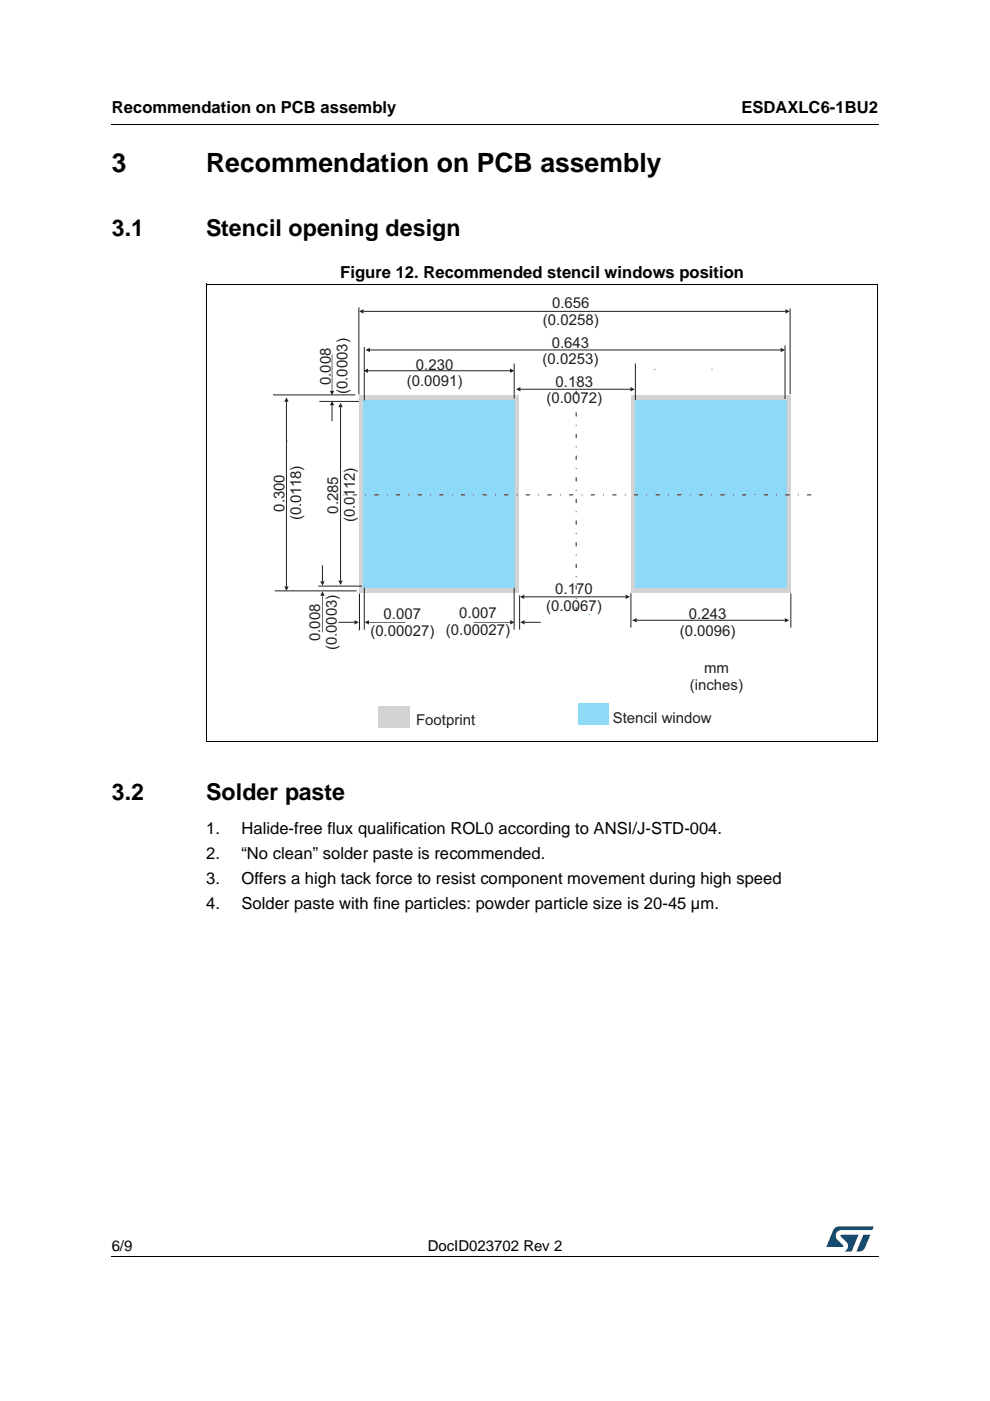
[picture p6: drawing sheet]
<svg xmlns="http://www.w3.org/2000/svg" width="210mm" height="297mm" viewBox="0 0 210 297" stroke-linecap="round" stroke-linejoin="round" font-family="sans-serif">
<path d="M23.6 26.2l.1 .2zM23.6 266.3l.1 .1z" fill="#000"/>
<path d="M23.7 26.3h162.6M23.7 266.4h162.6" fill="none" stroke="#000" stroke-width=".21"/>
<path d="M175.2 260h10v5.3h-10z" fill="#fff"/>
<g fill="#005189">
<path d="M176.9 260.5l1-.5 7.3 .1-.3 .7h-6.4a1.31 1.31 0 0 0-1.3 1.1 1.31 1.31 0 0 0 .8 1.4l.7 .7 .1 .3-3.6 .1z"/>
<path d="M183.1 261.8h1.4l-.6 1.6a2.16 2.16 0 0 1-1.3 1.9l-1-.1z"/>
<path d="M178.3 261.8l3.7 .1-1.4 3.3-1.5 .1a1.43 1.43 0 0 0 .6-1.7l-1.4-1.4z"/>
</g>
<path d="M57.8 63h114.3v91.4h-114.3z" fill="#fff"/>
<path d="M138.7 78.3h.1M150.8 78.3h.1M60.8 93.5h.1M124.8 130.3h.1" fill="none" stroke="#00f" stroke-width=".21"/>
<path d="M124.8 130.3h.1" fill="none" stroke="#000" stroke-width=".21"/>
<path d="M76.1 65.2v18.4M78 78.6h30.2M167.5 65.4v18.2M57.9 83.7h17.4M67.7 85.1h9.3M58.2 125.3h17.4" fill="none" stroke="#231f20" stroke-width=".21"/>
<g fill="#231f20">
<path d="M77.1 78.6l.9-.5v1z"/>
<path d="M108.1 78.1l1 .5-1 .5z"/>
</g>
<path d="M77.1 66h89.4" fill="none" stroke="#231f20" stroke-width=".21"/>
<g fill="#231f20">
<path d="M76.2 66l.9-.4v.9z"/>
<path d="M166.5 65.6l1 .4-1 .5z"/>
</g>
<path d="M78.4 74.2h87.1" fill="none" stroke="#231f20" stroke-width=".21"/>
<g fill="#231f20">
<path d="M77.5 74.2l.9-.5v1z"/>
<path d="M165.5 73.7l.9 .5-.9 .5z"/>
</g>
<path d="M110.3 82.5h23.4" fill="none" stroke="#231f20" stroke-width=".21"/>
<g fill="#231f20">
<path d="M133.7 82.1l.9 .4-.9 .5z"/>
<path d="M109.4 82.5l.9-.4v.9z"/>
</g>
<path d="M111.1 126.5h21.6" fill="none" stroke="#231f20" stroke-width=".21"/>
<g fill="#231f20">
<path d="M132.6 126.1l1 .4-1 .5z"/>
<path d="M110.2 126.5l1-.4v.9z"/>
</g>
<path d="M60.7 85.2v39.2" fill="none" stroke="#231f20" stroke-width=".21"/>
<g fill="#231f20">
<path d="M60.7 84.3l.5 .9h-.9z"/>
<path d="M60.3 124.3h.9l-.5 1z"/>
</g>
<path d="M72.2 86.3v36.8" fill="none" stroke="#231f20" stroke-width=".21"/>
<g fill="#231f20">
<path d="M72.2 85.4l.5 .9h-1z"/>
<path d="M71.7 123.1h1l-.5 .9z"/>
</g>
<path d="M80.3 149.6h6.6v4.6h-6.6z" fill="#d1d3d4"/>
<path d="M122.6 149h6.3v4.6h-6.3z" fill="#8ed8f8"/>
<g fill="#d1d3d4">
<path d="M76.2 83.9h33.9v41.9h-33.9z"/>
<path d="M133.8 83.9h33.9v41.9h-33.9z"/>
</g>
<g fill="#8ed8f8">
<path d="M77.1 85h32.1v39.7h-32.1z"/>
<path d="M134.7 85h32.1v39.7h-32.1z"/>
</g>
<path d="M109 77.1v7.4M134.7 77.1v7.7M166.4 73.2v11.4M68.4 119.8v3.5M67.5 124.3h9.3M110.2 126.2v7.3M133.8 125.8v7.3" fill="none" stroke="#231f20" stroke-width=".21"/>
<path d="M67.9 123.2h.9l-.4 1z" fill="#231f20"/>
<path d="M70.4 85.9v3.4" fill="none" stroke="#231f20" stroke-width=".21"/>
<path d="M70.4 85l.5 .9h-1z" fill="#231f20"/>
<path d="M68.4 126.3v7.7" fill="none" stroke="#231f20" stroke-width=".21"/>
<path d="M68.4 125.4l.4 .9h-.9z" fill="#231f20"/>
<path d="M70.4 75.1v7.8" fill="none" stroke="#231f20" stroke-width=".21"/>
<path d="M69.9 82.9h1l-.5 .9z" fill="#231f20"/>
<path d="M77.2 73.6v11.3M71.8 131.9h3.4M76.2 125.9v7.7M77.2 124.6v8.9" fill="none" stroke="#231f20" stroke-width=".21"/>
<path d="M75.2 131.5l.9 .4-.9 .5z" fill="#231f20"/>
<path d="M78.2 131.9h7.8" fill="none" stroke="#231f20" stroke-width=".21"/>
<path d="M77.3 131.9l.9-.4v.9z" fill="#231f20"/>
<path d="M111.2 131.9h3.4" fill="none" stroke="#231f20" stroke-width=".21"/>
<path d="M110.3 131.9l.9-.4v.9z" fill="#231f20"/>
<path d="M100.4 131.9h7.8" fill="none" stroke="#231f20" stroke-width=".21"/>
<path d="M108.2 131.5l.9 .4-.9 .5z" fill="#231f20"/>
<path d="M172 104.9h-99.3M122.2 129.6v-50.5" fill="none" stroke="#231f20" stroke-width=".21" stroke-dasharray=".9 1.8 .2 1.8" stroke-linecap="butt"/>
<path d="M109 124.6v8.9M135 131.5h31.4M167.7 125.8v7.3" fill="none" stroke="#231f20" stroke-width=".21"/>
<g fill="#231f20">
<path d="M134.1 131.5l.9-.5v1z"/>
<path d="M166.4 131l.9 .5-.9 .5z"/>
</g>
<path d="M43.8 60.2v96.9M43.8 60.2h142.4M186.1 60.2v97M43.7 157.1h142.4" fill="none" stroke="#000" stroke-width=".21"/>
<g font-size="5.6">
<text x="23.7" y="36.4">3</text>
<text x="43.7" y="36.4">Recommendation on PCB assembly</text>
</g>
<g font-size="4.9">
<text x="23.7" y="50">3.1</text>
<text x="43.7" y="50">Stencil opening design</text>
<text x="23.7" y="169.7">3.2</text>
<text x="43.7" y="169.7">Solder paste</text>
</g>
<g font-size="3.5">
<text x="23.7" y="23.9">Recommendation on PCB assembly</text>
<text x="157.2" y="23.9">ESDAXLC6-1BU2</text>
<text x="72.1" y="59">Figure 12. Recommended stencil windows position</text>
<text x="43.7" y="176.9">1.</text>
<text x="51.2" y="176.9">Halide-free flux qualification ROL0 according to ANSI/J-STD-004.</text>
<text x="43.7" y="182.2">2.</text>
<text x="51.2" y="182.2">“No clean” solder paste is recommended.</text>
<text x="43.7" y="187.5">3.</text>
<text x="51.2" y="187.5">Offers a high tack force to resist component movement during high speed</text>
<text x="43.7" y="192.7">4.</text>
<text x="51.2" y="192.7">Solder paste with fine particles: powder particle size is 20-45 µm.</text>
</g>
<g font-size="3.2" fill="#231f20">
<text x="117.1" y="65.4">0.656</text>
<text x="115.1" y="68.9">(0.0258)</text>
<text x="115" y="77.2">(0.0253)</text>
<text x="117" y="73.7">0.643</text>
<text x="70.1" y="81.6" transform="rotate(-90 70.1 81.6)">0.008</text>
<text x="73.7" y="83.6" transform="rotate(-90 73.7 83.6)">(0.0003)</text>
<text x="86.3" y="81.9">(0.0091)</text>
<text x="88.2" y="78.4">0.230</text>
<text x="117.8" y="82">0.183</text>
<text x="115.9" y="85.5">(0.0072)</text>
<text x="60.3" y="108.5" transform="rotate(-90 60.3 108.5)">0.300</text>
<text x="63.9" y="110.3" transform="rotate(-90 63.9 110.3)">(0.0118)</text>
<text x="71.7" y="108.9" transform="rotate(-90 71.7 108.9)">0.285</text>
<text x="75.3" y="110.7" transform="rotate(-90 75.3 110.7)">(0.0112)</text>
<text x="117.7" y="126">0.170</text>
<text x="81.3" y="131.2">0.007</text>
<text x="97.4" y="131.1">0.007</text>
<text x="115.8" y="129.5">(0.0067)</text>
<text x="146.1" y="131.3">0.243</text>
<text x="67.9" y="135.9" transform="rotate(-90 67.9 135.9)">0.008</text>
<text x="71.4" y="137.9" transform="rotate(-90 71.4 137.9)">(0.0003)</text>
<text x="78.5" y="134.7">(0.00027)</text>
<text x="94.5" y="134.7">(0.00027)</text>
<text x="144.1" y="134.8">(0.0096)</text>
<text x="149.3" y="142.8">mm</text>
<text x="146.3" y="146.3">(inches)</text>
<text x="88.2" y="153.6">Footprint</text>
<text x="129.9" y="153.3">Stencil window</text>
</g>
<g font-size="3.2">
<text x="23.7" y="265.1">6/9</text>
<text x="90.7" y="265.1">DocID023702 Rev 2</text>
</g>
</svg>
